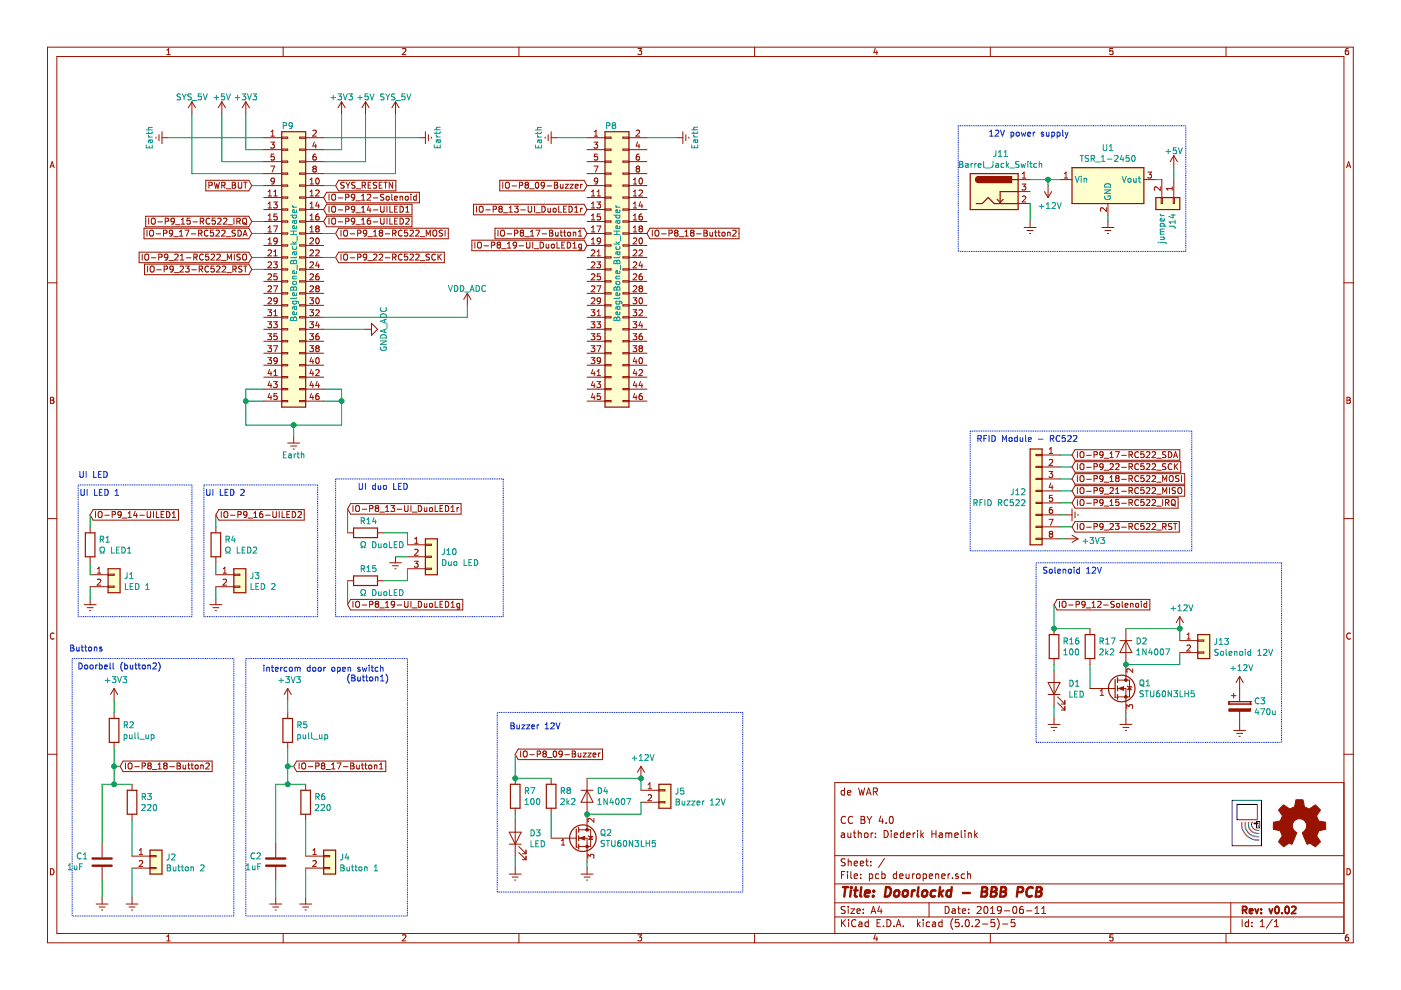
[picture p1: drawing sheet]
EESchema Schematic File Version 4
LIBS:pcb deuropener-cache
EELAYER 26 0
EELAYER END
$Descr A4 11693 8268
encoding utf-8
Sheet 1 1
Title "Doorlockd - BBB PCB"
Date "2019-06-11"
Rev "v0.02"
Comp ""
Comment1 "author: Diederik Hamelink"
Comment2 "CC BY 4.0"
Comment3 ""
Comment4 "de WAR"
$EndDescr
$Comp
L power:Earth #PWR01
U 1 1
P 2450 3650
F 0 "#PWR01" H 2450 3400 50  0001 C CNN
F 1 "Earth" H 2450 3500 50  0000 C CNN
F 2 "" H 2450 3650 60  0000 C CNN
F 3 "" H 2450 3650 60  0000 C CNN
	1    2450 3650
	1    0    0    -1  
$EndComp
Wire Wire Line
	2700 3250 2850 3250
Wire Wire Line
	2850 3250 2850 3350
Wire Wire Line
	2850 3550 2450 3550
Wire Wire Line
	2050 3550 2050 3350
Wire Wire Line
	2050 3250 2200 3250
Wire Wire Line
	2200 3350 2050 3350
Connection ~ 2050 3350
Wire Wire Line
	2700 3350 2850 3350
Connection ~ 2850 3350
Wire Wire Line
	2450 3650 2450 3550
Connection ~ 2450 3550
$Comp
L power:Earth #PWR02
U 1 1
P 3500 1150
F 0 "#PWR02" H 3500 900 50  0001 C CNN
F 1 "Earth" H 3500 1000 50  0000 C CNN
F 2 "" H 3500 1150 60  0000 C CNN
F 3 "" H 3500 1150 60  0000 C CNN
	1    3500 1150
	0    -1   -1   0   
$EndComp
$Comp
L power:Earth #PWR03
U 1 1
P 1400 1150
F 0 "#PWR03" H 1400 900 50  0001 C CNN
F 1 "Earth" H 1400 1000 50  0000 C CNN
F 2 "" H 1400 1150 60  0000 C CNN
F 3 "" H 1400 1150 60  0000 C CNN
	1    1400 1150
	0    1    1    0   
$EndComp
$Comp
L power:Earth #PWR04
U 1 1
P 4650 1150
F 0 "#PWR04" H 4650 900 50  0001 C CNN
F 1 "Earth" H 4650 1000 50  0000 C CNN
F 2 "" H 4650 1150 60  0000 C CNN
F 3 "" H 4650 1150 60  0000 C CNN
	1    4650 1150
	0    1    1    0   
$EndComp
$Comp
L power:Earth #PWR05
U 1 1
P 5650 1150
F 0 "#PWR05" H 5650 900 50  0001 C CNN
F 1 "Earth" H 5650 1000 50  0000 C CNN
F 2 "" H 5650 1150 60  0000 C CNN
F 3 "" H 5650 1150 60  0000 C CNN
	1    5650 1150
	0    -1   -1   0   
$EndComp
$Comp
L power:+3.3V #PWR06
U 1 1
P 2850 950
F 0 "#PWR06" H 2850 800 50  0001 C CNN
F 1 "+3V3" H 2850 1090 50  0000 C CNN
F 2 "" H 2850 950 60  0000 C CNN
F 3 "" H 2850 950 60  0000 C CNN
	1    2850 950 
	1    0    0    -1  
$EndComp
$Comp
L power:+5V #PWR07
U 1 1
P 3050 950
F 0 "#PWR07" H 3050 800 50  0001 C CNN
F 1 "+5V" H 3050 1090 50  0000 C CNN
F 2 "" H 3050 950 60  0000 C CNN
F 3 "" H 3050 950 60  0000 C CNN
	1    3050 950 
	1    0    0    -1  
$EndComp
Wire Wire Line
	2700 1250 2850 1250
Wire Wire Line
	2850 1250 2850 950 
Wire Wire Line
	2700 1350 3050 1350
Wire Wire Line
	3050 1350 3050 950 
Wire Wire Line
	3300 950  3300 1450
Wire Wire Line
	3300 1450 2700 1450
$Comp
L power:+3.3V #PWR08
U 1 1
P 2050 950
F 0 "#PWR08" H 2050 800 50  0001 C CNN
F 1 "+3V3" H 2050 1090 50  0000 C CNN
F 2 "" H 2050 950 60  0000 C CNN
F 3 "" H 2050 950 60  0000 C CNN
	1    2050 950 
	1    0    0    -1  
$EndComp
$Comp
L power:+5V #PWR09
U 1 1
P 1850 950
F 0 "#PWR09" H 1850 800 50  0001 C CNN
F 1 "+5V" H 1850 1090 50  0000 C CNN
F 2 "" H 1850 950 60  0000 C CNN
F 3 "" H 1850 950 60  0000 C CNN
	1    1850 950 
	1    0    0    -1  
$EndComp
Wire Wire Line
	2200 1250 2050 1250
Wire Wire Line
	2050 1250 2050 950 
Wire Wire Line
	2200 1350 1850 1350
Wire Wire Line
	1850 1350 1850 950 
Wire Wire Line
	2200 1450 1600 1450
Wire Wire Line
	1600 1450 1600 950 
Wire Wire Line
	2700 1150 3500 1150
Wire Wire Line
	2200 1150 1400 1150
Wire Wire Line
	4650 1150 4900 1150
Wire Wire Line
	5400 1150 5650 1150
$Comp
L pwr_BeagleBone:SYS_5V #PWR010
U 1 1
P 3300 950
F 0 "#PWR010" H 3300 800 50  0001 C CNN
F 1 "SYS_5V" H 3300 1090 50  0000 C CNN
F 2 "" H 3300 950 60  0000 C CNN
F 3 "" H 3300 950 60  0000 C CNN
	1    3300 950 
	1    0    0    -1  
$EndComp
$Comp
L pwr_BeagleBone:SYS_5V #PWR011
U 1 1
P 1600 950
F 0 "#PWR011" H 1600 800 50  0001 C CNN
F 1 "SYS_5V" H 1600 1090 50  0000 C CNN
F 2 "" H 1600 950 60  0000 C CNN
F 3 "" H 1600 950 60  0000 C CNN
	1    1600 950 
	1    0    0    -1  
$EndComp
$Comp
L pwr_BeagleBone:VDD_ADC #PWR012
U 1 1
P 3900 2550
F 0 "#PWR012" H 3900 2400 50  0001 C CNN
F 1 "VDD_ADC" H 3900 2690 50  0000 C CNN
F 2 "" H 3900 2550 60  0000 C CNN
F 3 "" H 3900 2550 60  0000 C CNN
	1    3900 2550
	1    0    0    -1  
$EndComp
Wire Wire Line
	2700 2750 3050 2750
Text GLabel 2800 1550 2    50   Input ~ 0
SYS_RESETN
Wire Wire Line
	2700 1550 2800 1550
Text GLabel 2100 1550 0    50   Input ~ 0
PWR_BUT
Wire Wire Line
	2200 1550 2100 1550
$Comp
L Connector_Generic:Conn_02x23_Odd_Even P9
U 1 1
P 2400 2250
F 0 "P9" H 2400 3450 50  0000 C CNN
F 1 "BeagleBone_Black_Header" V 2450 2300 50  0000 C CNN
F 2 "Socket_BeagleBone_Black:Socket_BeagleBone_Black" H 2400 1400 60  0001 C CNN
F 3 "" H 2400 1400 60  0000 C CNN
	1    2400 2250
	1    0    0    -1  
$EndComp
$Comp
L Connector_Generic:Conn_02x23_Odd_Even P8
U 1 1
P 5100 2250
F 0 "P8" H 5100 3450 50  0000 C CNN
F 1 "BeagleBone_Black_Header" V 5150 2300 50  0000 C CNN
F 2 "Socket_BeagleBone_Black:Socket_BeagleBone_Black" H 5100 1400 60  0001 C CNN
F 3 "" H 5100 1400 60  0000 C CNN
	1    5100 2250
	1    0    0    -1  
$EndComp
Wire Wire Line
	2050 3350 2050 3250
Wire Wire Line
	2850 3350 2850 3550
Wire Wire Line
	2450 3550 2050 3550
$Comp
L Device:R R16
U 1 1
P 8800 5400
F 0 "R16" H 8870 5446 50  0000 L CNN
F 1 "100" H 8870 5355 50  0000 L CNN
F 2 "Resistor_THT:R_Axial_DIN0207_L6.3mm_D2.5mm_P10.16mm_Horizontal" V 8730 5400 50  0001 C CNN
F 3 "~" H 8800 5400 50  0001 C CNN
	1    8800 5400
	1    0    0    -1  
$EndComp
$Comp
L Device:R R17
U 1 1
P 9100 5400
F 0 "R17" H 9170 5446 50  0000 L CNN
F 1 "2k2" H 9170 5355 50  0000 L CNN
F 2 "Resistor_THT:R_Axial_DIN0207_L6.3mm_D2.5mm_P10.16mm_Horizontal" V 9030 5400 50  0001 C CNN
F 3 "~" H 9100 5400 50  0001 C CNN
	1    9100 5400
	1    0    0    -1  
$EndComp
$Comp
L Device:LED D1
U 1 1
P 8800 5750
F 0 "D1" V 8838 5633 50  0000 R CNN
F 1 "LED" V 8747 5633 50  0000 R CNN
F 2 "LED_THT:LED_D5.0mm" H 8800 5750 50  0001 C CNN
F 3 "~" H 8800 5750 50  0001 C CNN
	1    8800 5750
	0    -1   -1   0   
$EndComp
$Comp
L Diode:1N4007 D2
U 1 1
P 9400 5400
F 0 "D2" V 9354 5479 50  0000 L CNN
F 1 "1N4007" V 9445 5479 50  0000 L CNN
F 2 "Diode_THT:D_DO-41_SOD81_P10.16mm_Horizontal" H 9400 5225 50  0001 C CNN
F 3 "http://www.vishay.com/docs/88503/1n4001.pdf" H 9400 5400 50  0001 C CNN
	1    9400 5400
	0    1    1    0   
$EndComp
Wire Wire Line
	8800 5550 8800 5600
Wire Wire Line
	8800 5900 8800 6000
Wire Wire Line
	9400 6000 9400 5950
Wire Wire Line
	9100 5550 9100 5750
$Comp
L power:Earth #PWR0101
U 1 1
P 8800 6000
F 0 "#PWR0101" H 8800 5750 50  0001 C CNN
F 1 "Earth" H 8800 5850 50  0001 C CNN
F 2 "" H 8800 6000 50  0001 C CNN
F 3 "~" H 8800 6000 50  0001 C CNN
	1    8800 6000
	1    0    0    -1  
$EndComp
$Comp
L power:Earth #PWR0102
U 1 1
P 9400 6000
F 0 "#PWR0102" H 9400 5750 50  0001 C CNN
F 1 "Earth" H 9400 5850 50  0001 C CNN
F 2 "" H 9400 6000 50  0001 C CNN
F 3 "~" H 9400 6000 50  0001 C CNN
	1    9400 6000
	1    0    0    -1  
$EndComp
Wire Wire Line
	9100 5250 8800 5250
Text GLabel 8800 5050 2    50   Input ~ 0
IO-P9_12-Solenoid
Connection ~ 8800 5250
$Comp
L Connector_Generic:Conn_01x02 J13
U 1 1
P 10050 5350
F 0 "J13" H 10130 5342 50  0000 L CNN
F 1 "Solenoid 12V" H 10130 5251 50  0000 L CNN
F 2 "Connector_PinHeader_2.54mm:PinHeader_1x02_P2.54mm_Vertical" H 10050 5350 50  0001 C CNN
F 3 "~" H 10050 5350 50  0001 C CNN
	1    10050 5350
	1    0    0    -1  
$EndComp
Wire Wire Line
	9400 5550 9850 5550
Wire Wire Line
	9850 5550 9850 5450
Wire Wire Line
	9850 5350 9850 5250
Wire Wire Line
	9850 5250 9400 5250
$Comp
L power:+12V #PWR0103
U 1 1
P 9850 5250
F 0 "#PWR0103" H 9850 5100 50  0001 C CNN
F 1 "+12V" H 9865 5423 50  0000 C CNN
F 2 "" H 9850 5250 50  0001 C CNN
F 3 "" H 9850 5250 50  0001 C CNN
	1    9850 5250
	1    0    0    -1  
$EndComp
Connection ~ 9850 5250
Wire Wire Line
	8800 5050 8800 5250
Text GLabel 2700 1650 2    50   Input ~ 0
IO-P9_12-Solenoid
Wire Notes Line
	8650 6200 8650 4700
Wire Notes Line
	8650 4700 10700 4700
Wire Notes Line
	10700 4700 10700 6200
Wire Notes Line
	10700 6200 8650 6200
Text Notes 8700 4800 0    50   ~ 0
Solenoid 12V
$Comp
L Device:R R1
U 1 1
P 750 4550
F 0 "R1" H 820 4596 50  0000 L CNN
F 1 "Ω LED1 " H 820 4505 50  0000 L CNN
F 2 "Resistor_THT:R_Axial_DIN0207_L6.3mm_D2.5mm_P10.16mm_Horizontal" V 680 4550 50  0001 C CNN
F 3 "~" H 750 4550 50  0001 C CNN
	1    750  4550
	1    0    0    -1  
$EndComp
$Comp
L Connector_Generic:Conn_01x02 J1
U 1 1
P 950 4800
F 0 "J1" H 1030 4792 50  0000 L CNN
F 1 "LED 1" H 1030 4701 50  0000 L CNN
F 2 "Connector_PinHeader_2.54mm:PinHeader_1x02_P2.54mm_Vertical" H 950 4800 50  0001 C CNN
F 3 "~" H 950 4800 50  0001 C CNN
	1    950  4800
	1    0    0    -1  
$EndComp
$Comp
L power:Earth #PWR0104
U 1 1
P 750 5000
F 0 "#PWR0104" H 750 4750 50  0001 C CNN
F 1 "Earth" H 750 4850 50  0001 C CNN
F 2 "" H 750 5000 50  0001 C CNN
F 3 "~" H 750 5000 50  0001 C CNN
	1    750  5000
	1    0    0    -1  
$EndComp
Text GLabel 750  4300 2    50   Input ~ 0
IO-P9_14-UILED1
Wire Wire Line
	750  4300 750  4400
Wire Wire Line
	750  4700 750  4800
Wire Wire Line
	750  4900 750  5000
$Comp
L Device:R R2
U 1 1
P 950 6100
F 0 "R2" H 1020 6146 50  0000 L CNN
F 1 "pull_up" H 1020 6055 50  0000 L CNN
F 2 "Resistor_THT:R_Axial_DIN0207_L6.3mm_D2.5mm_P10.16mm_Horizontal" V 880 6100 50  0001 C CNN
F 3 "~" H 950 6100 50  0001 C CNN
	1    950  6100
	1    0    0    -1  
$EndComp
$Comp
L Device:R R3
U 1 1
P 1100 6700
F 0 "R3" H 1170 6746 50  0000 L CNN
F 1 "220" H 1170 6655 50  0000 L CNN
F 2 "Resistor_THT:R_Axial_DIN0207_L6.3mm_D2.5mm_P10.16mm_Horizontal" V 1030 6700 50  0001 C CNN
F 3 "~" H 1100 6700 50  0001 C CNN
	1    1100 6700
	1    0    0    -1  
$EndComp
$Comp
L Device:C C1
U 1 1
P 850 7200
F 0 "C1" H 735 7154 50  0000 R CNN
F 1 "1uF " H 735 7245 50  0000 R CNN
F 2 "Capacitor_THT:C_Disc_D7.5mm_W4.4mm_P5.00mm" H 888 7050 50  0001 C CNN
F 3 "~" H 850 7200 50  0001 C CNN
	1    850  7200
	1    0    0    1   
$EndComp
$Comp
L Connector_Generic:Conn_01x02 J2
U 1 1
P 1300 7150
F 0 "J2" H 1380 7142 50  0000 L CNN
F 1 "Button 2" H 1380 7051 50  0000 L CNN
F 2 "Connector_PinHeader_2.54mm:PinHeader_1x02_P2.54mm_Vertical" H 1300 7150 50  0001 C CNN
F 3 "~" H 1300 7150 50  0001 C CNN
	1    1300 7150
	1    0    0    -1  
$EndComp
$Comp
L power:Earth #PWR0105
U 1 1
P 850 7500
F 0 "#PWR0105" H 850 7250 50  0001 C CNN
F 1 "Earth" H 850 7350 50  0001 C CNN
F 2 "" H 850 7500 50  0001 C CNN
F 3 "~" H 850 7500 50  0001 C CNN
	1    850  7500
	1    0    0    -1  
$EndComp
$Comp
L power:Earth #PWR0106
U 1 1
P 1100 7500
F 0 "#PWR0106" H 1100 7250 50  0001 C CNN
F 1 "Earth" H 1100 7350 50  0001 C CNN
F 2 "" H 1100 7500 50  0001 C CNN
F 3 "~" H 1100 7500 50  0001 C CNN
	1    1100 7500
	1    0    0    -1  
$EndComp
$Comp
L power:+3V3 #PWR0107
U 1 1
P 950 5850
F 0 "#PWR0107" H 950 5700 50  0001 C CNN
F 1 "+3V3" H 965 6023 50  0000 C CNN
F 2 "" H 950 5850 50  0001 C CNN
F 3 "" H 950 5850 50  0001 C CNN
	1    950  5850
	1    0    0    -1  
$EndComp
Text GLabel 1000 6400 2    50   Input ~ 0
IO-P8_18-Button2
Wire Wire Line
	950  5850 950  5950
Wire Wire Line
	950  6250 950  6400
Wire Wire Line
	1100 7250 1100 7500
Wire Wire Line
	850  7350 850  7500
Wire Wire Line
	1000 6400 950  6400
Wire Notes Line
	650  5150 650  4050
Wire Notes Line
	650  4050 1600 4050
Wire Notes Line
	1600 4050 1600 5150
Wire Notes Line
	1600 5150 650  5150
Text Notes 1000 4150 2    50   ~ 0
UI LED 1
Wire Notes Line
	1950 5500 1950 7650
Wire Notes Line
	1950 7650 600  7650
Wire Notes Line
	600  7650 600  5500
Wire Notes Line
	600  5500 1950 5500
Text Notes 1350 5600 2    50   ~ 0
Doorbell (button2)
$Comp
L Connector_Generic:Conn_01x08 J12
U 1 1
P 8650 4100
F 0 "J12" H 8730 4092 50  0000 L CNN
F 1 "RFID RC522" H 8730 4001 50  0000 L CNN
F 2 "Connector_PinHeader_2.54mm:PinHeader_1x08_P2.54mm_Vertical" H 8650 4100 50  0001 C CNN
F 3 "~" H 8650 4100 50  0001 C CNN
	1    8650 4100
	-1   0    0    -1  
$EndComp
Text GLabel 8950 3800 2    50   Input ~ 0
IO-P9_17-RC522_SDA
Text GLabel 8950 3900 2    50   Input ~ 0
IO-P9_22-RC522_SCK
Text GLabel 8950 4000 2    50   Input ~ 0
IO-P9_18-RC522_MOSI
Text GLabel 8950 4100 2    50   Input ~ 0
IO-P9_21-RC522_MISO
Text GLabel 8950 4200 2    50   Input ~ 0
IO-P9_15-RC522_IRQ
Text GLabel 8950 4400 2    50   Input ~ 0
IO-P9_23-RC522_RST
$Comp
L power:Earth #PWR0108
U 1 1
P 8900 4300
F 0 "#PWR0108" H 8900 4050 50  0001 C CNN
F 1 "Earth" H 8900 4150 50  0001 C CNN
F 2 "" H 8900 4300 50  0001 C CNN
F 3 "~" H 8900 4300 50  0001 C CNN
	1    8900 4300
	0    -1   -1   0   
$EndComp
$Comp
L power:+3V3 #PWR0109
U 1 1
P 8900 4500
F 0 "#PWR0109" H 8900 4350 50  0001 C CNN
F 1 "+3V3" V 8915 4628 50  0000 L CNN
F 2 "" H 8900 4500 50  0001 C CNN
F 3 "" H 8900 4500 50  0001 C CNN
	1    8900 4500
	0    1    1    0   
$EndComp
Wire Wire Line
	8850 3800 8950 3800
Wire Wire Line
	8950 3900 8850 3900
Wire Wire Line
	8850 4000 8950 4000
Wire Wire Line
	8850 4100 8950 4100
Wire Wire Line
	8950 4200 8850 4200
Wire Wire Line
	8850 4300 8900 4300
Wire Wire Line
	8950 4400 8850 4400
Wire Wire Line
	8850 4500 8900 4500
Wire Notes Line
	8100 3600 9950 3600
Wire Notes Line
	9950 3600 9950 4600
Wire Notes Line
	9950 4600 8100 4600
Wire Notes Line
	8100 4600 8100 3600
Text Notes 8150 3700 0    50   ~ 0
RFID Module - RC522 
$Comp
L Regulator_Switching:TSR_1-2450 U1
U 1 1
P 9250 1600
F 0 "U1" H 9250 1967 50  0000 C CNN
F 1 "TSR_1-2450" H 9250 1876 50  0000 C CNN
F 2 "Converter_DCDC:Converter_DCDC_TRACO_TSR-1_THT" H 9250 1450 50  0001 L CIN
F 3 "http://www.tracopower.com/products/tsr1.pdf" H 9250 1600 50  0001 C CNN
	1    9250 1600
	1    0    0    -1  
$EndComp
Wire Wire Line
	9650 1500 9700 1500
Wire Wire Line
	9250 1800 9250 1850
Wire Notes Line
	8000 1050 8000 2100
Wire Notes Line
	9900 2100 9900 1050
Text Notes 8250 1150 0    50   ~ 0
12V power supply
$Comp
L power:+12V #PWR0112
U 1 1
P 8750 1550
F 0 "#PWR0112" H 8750 1400 50  0001 C CNN
F 1 "+12V" H 8765 1723 50  0000 C CNN
F 2 "" H 8750 1550 50  0001 C CNN
F 3 "" H 8750 1550 50  0001 C CNN
	1    8750 1550
	1    0    0    1   
$EndComp
Wire Wire Line
	8750 1550 8750 1500
Wire Wire Line
	8600 1500 8750 1500
Connection ~ 8750 1500
Wire Wire Line
	8750 1500 8850 1500
$Comp
L power:+5V #PWR0113
U 1 1
P 9800 1400
F 0 "#PWR0113" H 9800 1250 50  0001 C CNN
F 1 "+5V" H 9800 1540 50  0000 C CNN
F 2 "" H 9800 1400 60  0000 C CNN
F 3 "" H 9800 1400 60  0000 C CNN
	1    9800 1400
	1    0    0    -1  
$EndComp
Text GLabel 2100 1950 0    50   Input ~ 0
IO-P9_17-RC522_SDA
Text GLabel 2800 2150 2    50   Input ~ 0
IO-P9_22-RC522_SCK
Text GLabel 2800 1950 2    50   Input ~ 0
IO-P9_18-RC522_MOSI
Text GLabel 2100 2150 0    50   Input ~ 0
IO-P9_21-RC522_MISO
Text GLabel 2100 1850 0    50   Input ~ 0
IO-P9_15-RC522_IRQ
Text GLabel 2100 2250 0    50   Input ~ 0
IO-P9_23-RC522_RST
Wire Wire Line
	2100 1850 2200 1850
Wire Wire Line
	2100 1950 2200 1950
Wire Wire Line
	2100 2150 2200 2150
Wire Wire Line
	2100 2250 2200 2250
Wire Wire Line
	2700 1950 2800 1950
Wire Wire Line
	2800 2150 2700 2150
Text Notes 900  5450 2    50   ~ 0
Buttons 
$Comp
L Device:R R14
U 1 1
P 3050 4450
F 0 "R14" V 2950 4400 50  0000 L CNN
F 1 "Ω DuoLED" V 3150 4400 50  0000 L CNN
F 2 "Resistor_THT:R_Axial_DIN0207_L6.3mm_D2.5mm_P10.16mm_Horizontal" V 2980 4450 50  0001 C CNN
F 3 "~" H 3050 4450 50  0001 C CNN
	1    3050 4450
	0    1    1    0   
$EndComp
Text GLabel 2900 4250 2    50   Input ~ 0
IO-P8_13-UI_DuoLED1r
Text Notes 3450 4100 2    50   ~ 0
UI duo LED 
Text GLabel 2900 5050 2    50   Input ~ 0
IO-P8_19-UI_DuoLED1g
Wire Notes Line
	2800 5150 2800 4000
Wire Notes Line
	4200 4000 4200 5150
$Comp
L Device:R R15
U 1 1
P 3050 4850
F 0 "R15" V 2950 4800 50  0000 L CNN
F 1 "Ω DuoLED" V 3150 4800 50  0000 L CNN
F 2 "Resistor_THT:R_Axial_DIN0207_L6.3mm_D2.5mm_P10.16mm_Horizontal" V 2980 4850 50  0001 C CNN
F 3 "~" H 3050 4850 50  0001 C CNN
	1    3050 4850
	0    1    1    0   
$EndComp
$Comp
L Connector_Generic:Conn_01x03 J10
U 1 1
P 3600 4650
F 0 "J10" H 3680 4692 50  0000 L CNN
F 1 "Duo LED" H 3680 4601 50  0000 L CNN
F 2 "Connector_PinHeader_2.54mm:PinHeader_1x03_P2.54mm_Vertical" H 3600 4650 50  0001 C CNN
F 3 "~" H 3600 4650 50  0001 C CNN
	1    3600 4650
	1    0    0    -1  
$EndComp
$Comp
L power:Earth #PWR026
U 1 1
P 3300 4650
F 0 "#PWR026" H 3300 4400 50  0001 C CNN
F 1 "Earth" H 3300 4500 50  0001 C CNN
F 2 "" H 3300 4650 50  0001 C CNN
F 3 "~" H 3300 4650 50  0001 C CNN
	1    3300 4650
	1    0    0    -1  
$EndComp
Wire Wire Line
	2900 4250 2900 4450
Wire Wire Line
	3200 4450 3400 4450
Wire Wire Line
	3400 4450 3400 4550
Wire Wire Line
	3400 4750 3400 4850
Wire Wire Line
	3400 4850 3200 4850
Wire Wire Line
	3400 4650 3300 4650
Wire Wire Line
	2900 4850 2900 5050
Wire Notes Line
	2800 4000 4200 4000
Wire Notes Line
	2800 5150 4200 5150
$Comp
L Device:R R4
U 1 1
P 1800 4550
F 0 "R4" H 1870 4596 50  0000 L CNN
F 1 "Ω LED2" H 1870 4505 50  0000 L CNN
F 2 "Resistor_THT:R_Axial_DIN0207_L6.3mm_D2.5mm_P10.16mm_Horizontal" V 1730 4550 50  0001 C CNN
F 3 "~" H 1800 4550 50  0001 C CNN
	1    1800 4550
	1    0    0    -1  
$EndComp
$Comp
L Connector_Generic:Conn_01x02 J3
U 1 1
P 2000 4800
F 0 "J3" H 2080 4792 50  0000 L CNN
F 1 "LED 2" H 2080 4701 50  0000 L CNN
F 2 "Connector_PinHeader_2.54mm:PinHeader_1x02_P2.54mm_Vertical" H 2000 4800 50  0001 C CNN
F 3 "~" H 2000 4800 50  0001 C CNN
	1    2000 4800
	1    0    0    -1  
$EndComp
$Comp
L power:Earth #PWR014
U 1 1
P 1800 5000
F 0 "#PWR014" H 1800 4750 50  0001 C CNN
F 1 "Earth" H 1800 4850 50  0001 C CNN
F 2 "" H 1800 5000 50  0001 C CNN
F 3 "~" H 1800 5000 50  0001 C CNN
	1    1800 5000
	1    0    0    -1  
$EndComp
Text GLabel 1800 4300 2    50   Input ~ 0
IO-P9_16-UILED2
Wire Wire Line
	1800 4300 1800 4400
Wire Wire Line
	1800 4700 1800 4800
Wire Wire Line
	1800 4900 1800 5000
Wire Notes Line
	1700 5150 1700 4050
Wire Notes Line
	1700 4050 2650 4050
Wire Notes Line
	2650 4050 2650 5150
Wire Notes Line
	2650 5150 1700 5150
Text Notes 2050 4150 2    50   ~ 0
UI LED 2
Text Notes 650  4000 0    50   ~ 0
UI LED
Text GLabel 2700 1750 2    50   Input ~ 0
IO-P9_14-UILED1
Text GLabel 2700 1850 2    50   Input ~ 0
IO-P9_16-UILED2
Text GLabel 4900 1750 0    50   Input ~ 0
IO-P8_13-UI_DuoLED1r
Text GLabel 4900 2050 0    50   Input ~ 0
IO-P8_19-UI_DuoLED1g
Text GLabel 5400 1950 2    50   Input ~ 0
IO-P8_18-Button2
Text GLabel 4900 1950 0    50   Input ~ 0
IO-P8_17-Button1
$Comp
L Connector_Generic:Conn_01x02 J14
U 1 1
P 9800 1700
F 0 "J14" H 9880 1692 50  0000 L CNN
F 1 "jumper" H 9880 1601 50  0000 L CNN
F 2 "Connector_PinHeader_2.54mm:PinHeader_1x02_P2.54mm_Vertical" H 9800 1700 50  0001 C CNN
F 3 "~" H 9800 1700 50  0001 C CNN
	1    9800 1700
	0    1    1    0   
$EndComp
Wire Wire Line
	9800 1500 9800 1400
$Comp
L Connector:Barrel_Jack_Switch J11
U 1 1
P 8300 1600
F 0 "J11" H 8355 1917 50  0000 C CNN
F 1 "Barrel_Jack_Switch" H 8355 1826 50  0000 C CNN
F 2 "Connector_BarrelJack:BarrelJack_Horizontal" H 8350 1560 50  0001 C CNN
F 3 "~" H 8350 1560 50  0001 C CNN
	1    8300 1600
	1    0    0    -1  
$EndComp
$Comp
L Device:Q_NMOS_GDS Q1
U 1 1
P 9300 5750
F 0 "Q1" H 9505 5796 50  0000 L CNN
F 1 "STU60N3LH5" H 9505 5705 50  0000 L CNN
F 2 "Package_TO_SOT_THT:SIPAK_Vertical" H 9500 5850 50  0001 C CNN
F 3 "~" H 9300 5750 50  0001 C CNN
	1    9300 5750
	1    0    0    -1  
$EndComp
Connection ~ 9400 5550
Wire Wire Line
	1100 6850 1100 7150
Wire Wire Line
	850  7050 850  6550
Wire Wire Line
	850  6550 950  6550
Wire Wire Line
	950  6400 950  6550
Connection ~ 950  6400
Connection ~ 950  6550
Wire Wire Line
	950  6550 1100 6550
$Comp
L Device:R R5
U 1 1
P 2400 6100
F 0 "R5" H 2470 6146 50  0000 L CNN
F 1 "pull_up" H 2470 6055 50  0000 L CNN
F 2 "Resistor_THT:R_Axial_DIN0207_L6.3mm_D2.5mm_P10.16mm_Horizontal" V 2330 6100 50  0001 C CNN
F 3 "~" H 2400 6100 50  0001 C CNN
	1    2400 6100
	1    0    0    -1  
$EndComp
$Comp
L Device:R R6
U 1 1
P 2550 6700
F 0 "R6" H 2620 6746 50  0000 L CNN
F 1 "220" H 2620 6655 50  0000 L CNN
F 2 "Resistor_THT:R_Axial_DIN0207_L6.3mm_D2.5mm_P10.16mm_Horizontal" V 2480 6700 50  0001 C CNN
F 3 "~" H 2550 6700 50  0001 C CNN
	1    2550 6700
	1    0    0    -1  
$EndComp
$Comp
L Device:C C2
U 1 1
P 2300 7200
F 0 "C2" H 2185 7154 50  0000 R CNN
F 1 "1uF" H 2185 7245 50  0000 R CNN
F 2 "Capacitor_THT:C_Disc_D7.5mm_W4.4mm_P5.00mm" H 2338 7050 50  0001 C CNN
F 3 "~" H 2300 7200 50  0001 C CNN
	1    2300 7200
	1    0    0    1   
$EndComp
$Comp
L Connector_Generic:Conn_01x02 J4
U 1 1
P 2750 7150
F 0 "J4" H 2830 7142 50  0000 L CNN
F 1 "Button 1" H 2830 7051 50  0000 L CNN
F 2 "Connector_PinHeader_2.54mm:PinHeader_1x02_P2.54mm_Vertical" H 2750 7150 50  0001 C CNN
F 3 "~" H 2750 7150 50  0001 C CNN
	1    2750 7150
	1    0    0    -1  
$EndComp
$Comp
L power:Earth #PWR015
U 1 1
P 2300 7500
F 0 "#PWR015" H 2300 7250 50  0001 C CNN
F 1 "Earth" H 2300 7350 50  0001 C CNN
F 2 "" H 2300 7500 50  0001 C CNN
F 3 "~" H 2300 7500 50  0001 C CNN
	1    2300 7500
	1    0    0    -1  
$EndComp
$Comp
L power:Earth #PWR017
U 1 1
P 2550 7500
F 0 "#PWR017" H 2550 7250 50  0001 C CNN
F 1 "Earth" H 2550 7350 50  0001 C CNN
F 2 "" H 2550 7500 50  0001 C CNN
F 3 "~" H 2550 7500 50  0001 C CNN
	1    2550 7500
	1    0    0    -1  
$EndComp
$Comp
L power:+3V3 #PWR016
U 1 1
P 2400 5850
F 0 "#PWR016" H 2400 5700 50  0001 C CNN
F 1 "+3V3" H 2415 6023 50  0000 C CNN
F 2 "" H 2400 5850 50  0001 C CNN
F 3 "" H 2400 5850 50  0001 C CNN
	1    2400 5850
	1    0    0    -1  
$EndComp
Text GLabel 2450 6400 2    50   Input ~ 0
IO-P8_17-Button1
Wire Wire Line
	2400 5850 2400 5950
Wire Wire Line
	2400 6250 2400 6400
Wire Wire Line
	2550 7250 2550 7500
Wire Wire Line
	2300 7350 2300 7500
Wire Wire Line
	2450 6400 2400 6400
Wire Notes Line
	3400 5500 3400 7650
Wire Notes Line
	3400 7650 2050 7650
Wire Notes Line
	2050 7650 2050 5500
Wire Notes Line
	2050 5500 3400 5500
Text Notes 3250 5700 2    50   ~ 0
intercom door open switch \n(Button1)
Wire Wire Line
	2550 6850 2550 7150
Wire Wire Line
	2300 7050 2300 6550
Wire Wire Line
	2300 6550 2400 6550
Wire Wire Line
	2400 6400 2400 6550
Connection ~ 2400 6400
Connection ~ 2400 6550
Wire Wire Line
	2400 6550 2550 6550
$Comp
L pwr_BeagleBone:GNDA_ADC #PWR013
U 1 1
P 3050 2750
F 0 "#PWR013" H 3050 2500 50  0001 C CNN
F 1 "GNDA_ADC" H 3050 2600 50  0000 C CNN
F 2 "" H 3050 2750 60  0000 C CNN
F 3 "" H 3050 2750 60  0000 C CNN
	1    3050 2750
	0    -1   -1   0   
$EndComp
Wire Wire Line
	2700 2650 3900 2650
Wire Wire Line
	3900 2650 3900 2550
$Comp
L power:Earth #PWR018
U 1 1
P 8600 1850
F 0 "#PWR018" H 8600 1600 50  0001 C CNN
F 1 "Earth" H 8600 1700 50  0001 C CNN
F 2 "" H 8600 1850 50  0001 C CNN
F 3 "~" H 8600 1850 50  0001 C CNN
	1    8600 1850
	1    0    0    -1  
$EndComp
$Comp
L power:Earth #PWR019
U 1 1
P 9250 1850
F 0 "#PWR019" H 9250 1600 50  0001 C CNN
F 1 "Earth" H 9250 1700 50  0001 C CNN
F 2 "" H 9250 1850 50  0001 C CNN
F 3 "~" H 9250 1850 50  0001 C CNN
	1    9250 1850
	1    0    0    -1  
$EndComp
$Comp
L Device:CP C3
U 1 1
P 10350 5900
F 0 "C3" H 10468 5946 50  0000 L CNN
F 1 "470u" H 10468 5855 50  0000 L CNN
F 2 "Capacitor_THT:CP_Radial_D10.0mm_P5.00mm" H 10388 5750 50  0001 C CNN
F 3 "~" H 10350 5900 50  0001 C CNN
	1    10350 5900
	1    0    0    -1  
$EndComp
$Comp
L power:+12V #PWR020
U 1 1
P 10350 5750
F 0 "#PWR020" H 10350 5600 50  0001 C CNN
F 1 "+12V" H 10365 5923 50  0000 C CNN
F 2 "" H 10350 5750 50  0001 C CNN
F 3 "" H 10350 5750 50  0001 C CNN
	1    10350 5750
	1    0    0    -1  
$EndComp
$Comp
L power:Earth #PWR021
U 1 1
P 10350 6050
F 0 "#PWR021" H 10350 5800 50  0001 C CNN
F 1 "Earth" H 10350 5900 50  0001 C CNN
F 2 "" H 10350 6050 50  0001 C CNN
F 3 "~" H 10350 6050 50  0001 C CNN
	1    10350 6050
	1    0    0    -1  
$EndComp
$Comp
L Graphic:Logo_Open_Hardware_Small #LOGO1
U 1 1
P 10850 6900
F 0 "#LOGO1" H 10850 7175 50  0001 C CNN
F 1 "Logo_Open_Hardware_Small" H 10850 6675 50  0001 C CNN
F 2 "" H 10850 6900 50  0001 C CNN
F 3 "~" H 10850 6900 50  0001 C CNN
	1    10850 6900
	1    0    0    -1  
$EndComp
Wire Wire Line
	8600 1700 8600 1850
$Comp
L Device:R R7
U 1 1
P 4300 6650
F 0 "R7" H 4370 6696 50  0000 L CNN
F 1 "100" H 4370 6605 50  0000 L CNN
F 2 "Resistor_THT:R_Axial_DIN0207_L6.3mm_D2.5mm_P10.16mm_Horizontal" V 4230 6650 50  0001 C CNN
F 3 "~" H 4300 6650 50  0001 C CNN
	1    4300 6650
	1    0    0    -1  
$EndComp
$Comp
L Device:R R8
U 1 1
P 4600 6650
F 0 "R8" H 4670 6696 50  0000 L CNN
F 1 "2k2" H 4670 6605 50  0000 L CNN
F 2 "Resistor_THT:R_Axial_DIN0207_L6.3mm_D2.5mm_P10.16mm_Horizontal" V 4530 6650 50  0001 C CNN
F 3 "~" H 4600 6650 50  0001 C CNN
	1    4600 6650
	1    0    0    -1  
$EndComp
$Comp
L Device:LED D3
U 1 1
P 4300 7000
F 0 "D3" V 4338 6883 50  0000 R CNN
F 1 "LED" V 4247 6883 50  0000 R CNN
F 2 "LED_THT:LED_D5.0mm" H 4300 7000 50  0001 C CNN
F 3 "~" H 4300 7000 50  0001 C CNN
	1    4300 7000
	0    -1   -1   0   
$EndComp
$Comp
L Diode:1N4007 D4
U 1 1
P 4900 6650
F 0 "D4" V 4854 6729 50  0000 L CNN
F 1 "1N4007" V 4945 6729 50  0000 L CNN
F 2 "Diode_THT:D_DO-41_SOD81_P10.16mm_Horizontal" H 4900 6475 50  0001 C CNN
F 3 "http://www.vishay.com/docs/88503/1n4001.pdf" H 4900 6650 50  0001 C CNN
	1    4900 6650
	0    1    1    0   
$EndComp
Wire Wire Line
	4300 6800 4300 6850
Wire Wire Line
	4300 7150 4300 7250
Wire Wire Line
	4900 7250 4900 7200
Wire Wire Line
	4600 6800 4600 7000
$Comp
L power:Earth #PWR022
U 1 1
P 4300 7250
F 0 "#PWR022" H 4300 7000 50  0001 C CNN
F 1 "Earth" H 4300 7100 50  0001 C CNN
F 2 "" H 4300 7250 50  0001 C CNN
F 3 "~" H 4300 7250 50  0001 C CNN
	1    4300 7250
	1    0    0    -1  
$EndComp
$Comp
L power:Earth #PWR023
U 1 1
P 4900 7250
F 0 "#PWR023" H 4900 7000 50  0001 C CNN
F 1 "Earth" H 4900 7100 50  0001 C CNN
F 2 "" H 4900 7250 50  0001 C CNN
F 3 "~" H 4900 7250 50  0001 C CNN
	1    4900 7250
	1    0    0    -1  
$EndComp
Wire Wire Line
	4600 6500 4300 6500
Text GLabel 4300 6300 2    50   Input ~ 0
IO-P8_09-Buzzer
Connection ~ 4300 6500
$Comp
L Connector_Generic:Conn_01x02 J5
U 1 1
P 5550 6600
F 0 "J5" H 5630 6592 50  0000 L CNN
F 1 "Buzzer 12V" H 5630 6501 50  0000 L CNN
F 2 "Connector_PinHeader_2.54mm:PinHeader_1x02_P2.54mm_Vertical" H 5550 6600 50  0001 C CNN
F 3 "~" H 5550 6600 50  0001 C CNN
	1    5550 6600
	1    0    0    -1  
$EndComp
Wire Wire Line
	4900 6800 5350 6800
Wire Wire Line
	5350 6800 5350 6700
Wire Wire Line
	5350 6600 5350 6500
Wire Wire Line
	5350 6500 4900 6500
$Comp
L power:+12V #PWR024
U 1 1
P 5350 6500
F 0 "#PWR024" H 5350 6350 50  0001 C CNN
F 1 "+12V" H 5365 6673 50  0000 C CNN
F 2 "" H 5350 6500 50  0001 C CNN
F 3 "" H 5350 6500 50  0001 C CNN
	1    5350 6500
	1    0    0    -1  
$EndComp
Connection ~ 5350 6500
Wire Wire Line
	4300 6300 4300 6500
Wire Notes Line
	4150 7450 4150 5950
Wire Notes Line
	4150 5950 6200 5950
Wire Notes Line
	6200 5950 6200 7450
Wire Notes Line
	6200 7450 4150 7450
Text Notes 4250 6100 0    50   ~ 0
Buzzer 12V
$Comp
L Device:Q_NMOS_GDS Q2
U 1 1
P 4800 7000
F 0 "Q2" H 5005 7046 50  0000 L CNN
F 1 "STU60N3LH5" H 5005 6955 50  0000 L CNN
F 2 "Package_TO_SOT_THT:SIPAK_Vertical" H 5000 7100 50  0001 C CNN
F 3 "~" H 4800 7000 50  0001 C CNN
	1    4800 7000
	1    0    0    -1  
$EndComp
Connection ~ 4900 6800
Wire Notes Line
	8000 1050 9900 1050
Wire Notes Line
	8000 2100 9900 2100
Text GLabel 4900 1550 0    50   Input ~ 0
IO-P8_09-Buzzer
$EndSCHEMATC
